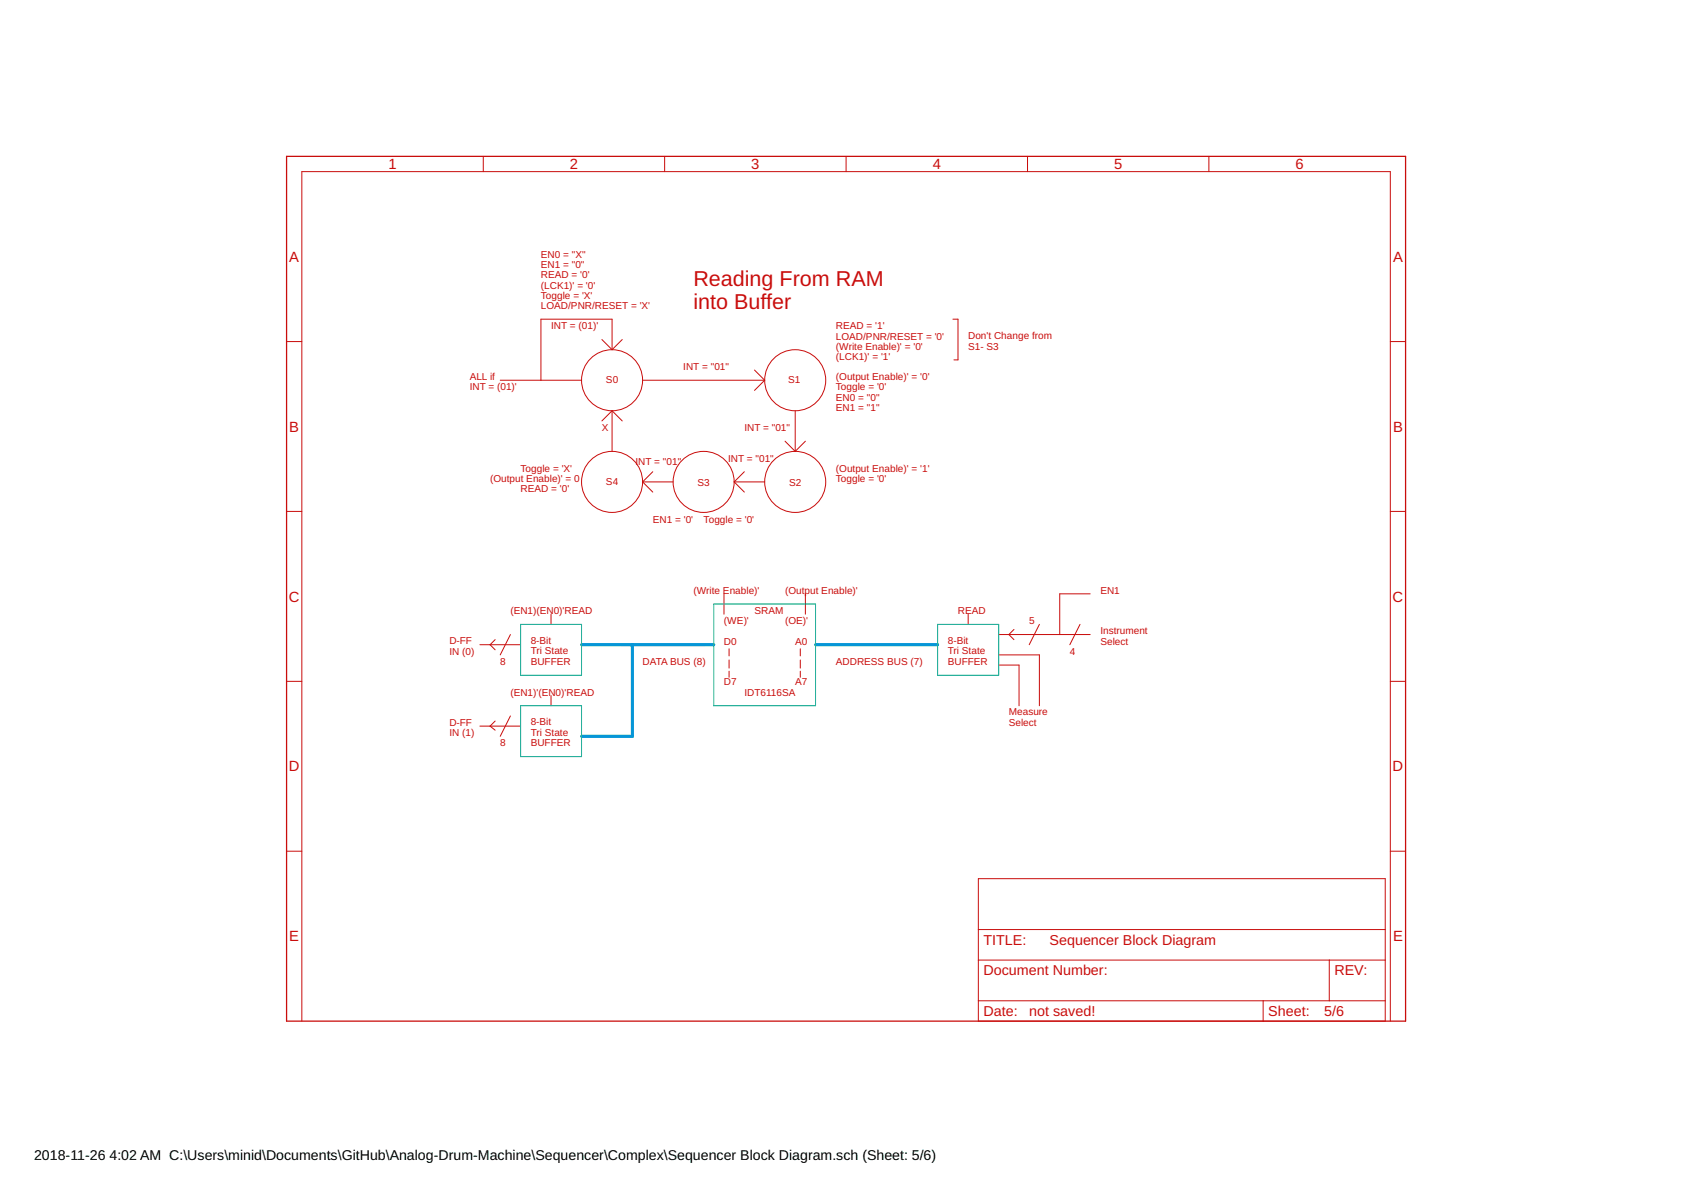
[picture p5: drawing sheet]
<svg xmlns="http://www.w3.org/2000/svg" width="420mm" height="297mm" viewBox="0 0 420 297" stroke-linecap="round" stroke-linejoin="round" font-family="sans-serif">
<g fill="none" stroke="#c90d0c" stroke-width=".25">
<path d="M120.6 39v3.8M165.9 39v3.8M211.2 39v3.8M256.5 39v3.8M301.8 39v3.8M237.9 79.7h1.3v10.1h-1.1M71.5 85.3h3.9M124.9 94.9h20.3M150.3 84.8l2.5 2.5M152.8 87.3v-7.6h-17.8v15.2M155.3 84.8l-2.5 2.5M160.4 94.9h30.5"/>
<path d="M188.4 92.4l2.5 2.5M190.9 94.9l-2.5 2.6M347.1 85.3h3.8M152.8 102.5v10.2M152.8 102.5l2.5 2.6M152.8 102.5l-2.5 2.6M163 117.8l-2.6 2.5M185.8 117.8l-2.5 2.5M196 110.1l2.5 2.6M198.5 102.5v10.2M201.1 110.1l-2.6 2.6M71.5 127.7h3.9"/>
<path d="M160.4 120.3l2.6 2.5M160.4 120.3h7.6M183.3 120.3h7.6M183.3 120.3l2.5 2.5M347.1 127.7h3.8M123.6 159.7l-1.3 1.2 1.3 1.3M127.4 158.4l-2.5 5.1M137.6 153.3v2.6M180.7 148.2v5.1M201.1 148.2v5.1M241.7 153.3v2.6M249.3 158.4h22.9"/>
<path d="M253.1 157.1l-1.2 1.3 1.2 1.3M259.5 155.9l-2.6 5M269.6 155.9l-2.5 5M272.2 148.2h-7.6v10.2M71.5 170.1h3.9M119.8 160.9h10.2M123.6 180l-1.3 1.3 1.3 1M127.4 178.7l-2.5 5.1M137.6 173.6v2.6M182 161.9v1.8M182 164.7v2.1M182 167.5v1.6"/>
<path d="M199.8 161.9v1.8M199.8 164.7v2.1M199.8 167.5v1.6M249.3 163.5h10.2v12.7M249.3 166h5.1v10.2M347.1 170.1h3.8M119.8 181.3h10.2M71.5 212.5h3.9M244.2 219.3h101.6v35.6h-101.6zM347.1 212.5h3.8M244.2 239.6h101.6M244.2 232h101.6"/>
<path d="M331.9 239.6v10.2M75.4 254.9v-212.1h271.7v212.1M244.2 249.8h101.6M315.3 249.8v5.1"/>
<circle cx="152.8" cy="94.9" r="7.6"/>
<circle cx="198.5" cy="94.9" r="7.6"/>
<circle cx="152.8" cy="120.3" r="7.6"/>
<circle cx="175.7" cy="120.3" r="7.6"/>
<circle cx="198.5" cy="120.3" r="7.6"/>
</g>
<path d="M71.5 39h279.4v215.9h-279.4z" fill="none" stroke="#c90d0c" stroke-width=".32"/>
<path d="M145.2 160.9h33M157.9 160.9v22.9h-12.7M203.6 160.9h30.5" fill="none" stroke="#0696d7" stroke-width=".76"/>
<path d="M130 155.9h15.2v12.7h-15.2zM178.2 150.8h25.4v25.4h-25.4zM234.1 155.9h15.2v12.7h-15.2zM130 176.2h15.2v12.7h-15.2z" fill="none" stroke="#0dab76" stroke-width=".25"/>
<g font-size="5.4" fill="#c90d0c">
<text x="173.1" y="71.4">Reading From RAM</text>
<text x="173.1" y="77.1">into Buffer</text>
</g>
<g font-size="3.7" fill="#c90d0c">
<text x="97" y="42.2">1</text>
<text x="142.3" y="42.2">2</text>
<text x="187.6" y="42.2">3</text>
<text x="232.8" y="42.2">4</text>
<text x="278.1" y="42.2">5</text>
<text x="323.4" y="42.2">6</text>
<text x="72.2" y="65.3">A</text>
<text x="347.8" y="65.3">A</text>
<text x="72.2" y="107.7">B</text>
<text x="347.8" y="107.7">B</text>
<text x="72.1" y="150.2">C</text>
<text x="347.7" y="150.2">C</text>
<text x="72.1" y="192.6">D</text>
<text x="347.7" y="192.6">D</text>
<text x="72.2" y="235">E</text>
<text x="347.8" y="235">E</text>
</g>
<g font-size="3.6" fill="#c90d0c">
<text x="245.5" y="235.8">TITLE:</text>
<text x="262" y="235.8">Sequencer Block Diagram</text>
<text x="245.5" y="243.5">Document Number:</text>
<text x="333.1" y="243.5">REV:</text>
<text x="245.5" y="253.6">Date:</text>
<text x="256.9" y="253.6">not saved!</text>
<text x="316.6" y="253.6">Sheet:</text>
<text x="330.6" y="253.6">5/6</text>
</g>
<g font-size="3.5">
<text x="8.5" y="289.6">2018-11-26</text>
<text x="27.3" y="289.6">4:02 AM C:\Users\minid\Documents\GitHub\Analog-Drum-Machine\Sequencer\Complex\Sequencer Block Diagram.sch (Sheet: 5/6)</text>
</g>
<g font-size="2.5" fill="#c90d0c">
<text x="135" y="64.4">EN0 = &quot;X&quot;</text>
<text x="135" y="69.5">READ = '0'</text>
<text x="135" y="67">EN1 = &quot;0&quot;</text>
<text x="135" y="72">(LCK1)' = '0'</text>
<text x="135" y="74.6">Toggle = 'X'</text>
<text x="135" y="77.1">LOAD/PNR/RESET = 'X'</text>
<text x="137.6" y="82.2">INT = (01)'</text>
<text x="208.7" y="82.2">READ = '1'</text>
<text x="208.7" y="84.7">LOAD/PNR/RESET = '0'</text>
<text x="208.7" y="87.3">(Write Enable)' = '0'</text>
<text x="208.7" y="89.8">(LCK1)' = '1'</text>
<text x="241.7" y="84.6">Don't Change from</text>
<text x="241.7" y="87.3">S1- S3</text>
<text x="117.3" y="94.8">ALL if</text>
<text x="151.3" y="95.7">S0</text>
<text x="170.6" y="92.4">INT = &quot;01&quot;</text>
<text x="196.7" y="95.7">S1</text>
<text x="208.7" y="94.9">(Output Enable)' = '0'</text>
<text x="117.3" y="97.4">INT = (01)'</text>
<text x="208.7" y="100">EN0 = &quot;0&quot;</text>
<text x="208.7" y="97.4">Toggle = '0'</text>
<text x="150.3" y="107.6">X</text>
<text x="185.8" y="107.6">INT = &quot;01&quot;</text>
<text x="208.7" y="102.5">EN1 = &quot;1&quot;</text>
<text x="130" y="117.8">Toggle = 'X'</text>
<text x="158.7" y="116">INT = &quot;01&quot;</text>
<text x="181.8" y="115.2">INT = &quot;01&quot;</text>
<text x="208.7" y="117.8">(Output Enable)' = '1'</text>
<text x="122.3" y="120.3">(Output Enable)' = 0</text>
<text x="130" y="122.8">READ = '0'</text>
<text x="151.3" y="121.1">S4</text>
<text x="174.1" y="121.3">S3</text>
<text x="197" y="121.3">S2</text>
<text x="208.7" y="120.3">Toggle = '0'</text>
<text x="163" y="130.5">EN1 = '0'</text>
<text x="175.7" y="130.5">Toggle = '0'</text>
<text x="173.1" y="148.2">(Write Enable)'</text>
<text x="196" y="148.2">(Output Enable)'</text>
<text x="274.7" y="148.2">EN1</text>
<text x="127.4" y="153.3">(EN1)(EN</text>
<text x="138.2" y="153.3">0)'READ</text>
<text x="180.7" y="155.9">(WE)'</text>
<text x="188.4" y="153.3">SRAM</text>
<text x="196" y="155.9">(OE)'</text>
<text x="239.2" y="153.3">READ</text>
<text x="256.9" y="155.9">5</text>
<text x="112.2" y="160.8">D-FF</text>
<text x="132.5" y="160.7">8-Bit</text>
<text x="180.7" y="160.9">D0</text>
<text x="198.5" y="160.9">A0</text>
<text x="236.6" y="160.7">8-Bit</text>
<text x="274.7" y="158.3">Instrument</text>
<text x="274.7" y="160.9">Select</text>
<text x="112.2" y="163.5">IN (0)</text>
<text x="124.9" y="166">8</text>
<text x="132.5" y="163.3">Tri State</text>
<text x="132.5" y="166">BUFFER</text>
<text x="160.4" y="166">DATA BUS (8)</text>
<text x="208.7" y="166">ADDRESS BUS (7)</text>
<text x="236.6" y="163.3">Tri State</text>
<text x="236.6" y="166">BUFFER</text>
<text x="267.1" y="163.5">4</text>
<text x="127.4" y="173.6">(EN1)'(EN0)'READ</text>
<text x="180.7" y="171.1">D7</text>
<text x="185.8" y="173.6">IDT6116SA</text>
<text x="198.5" y="171.1">A7</text>
<text x="251.9" y="178.6">Measure</text>
<text x="112.2" y="181.1">D-FF</text>
<text x="112.2" y="183.8">IN (1)</text>
<text x="132.5" y="181">8-Bit</text>
<text x="132.5" y="183.7">Tri State</text>
<text x="251.9" y="181.2">Select</text>
<text x="124.9" y="186.3">8</text>
<text x="132.5" y="186.3">BUFFER</text>
</g>
</svg>
